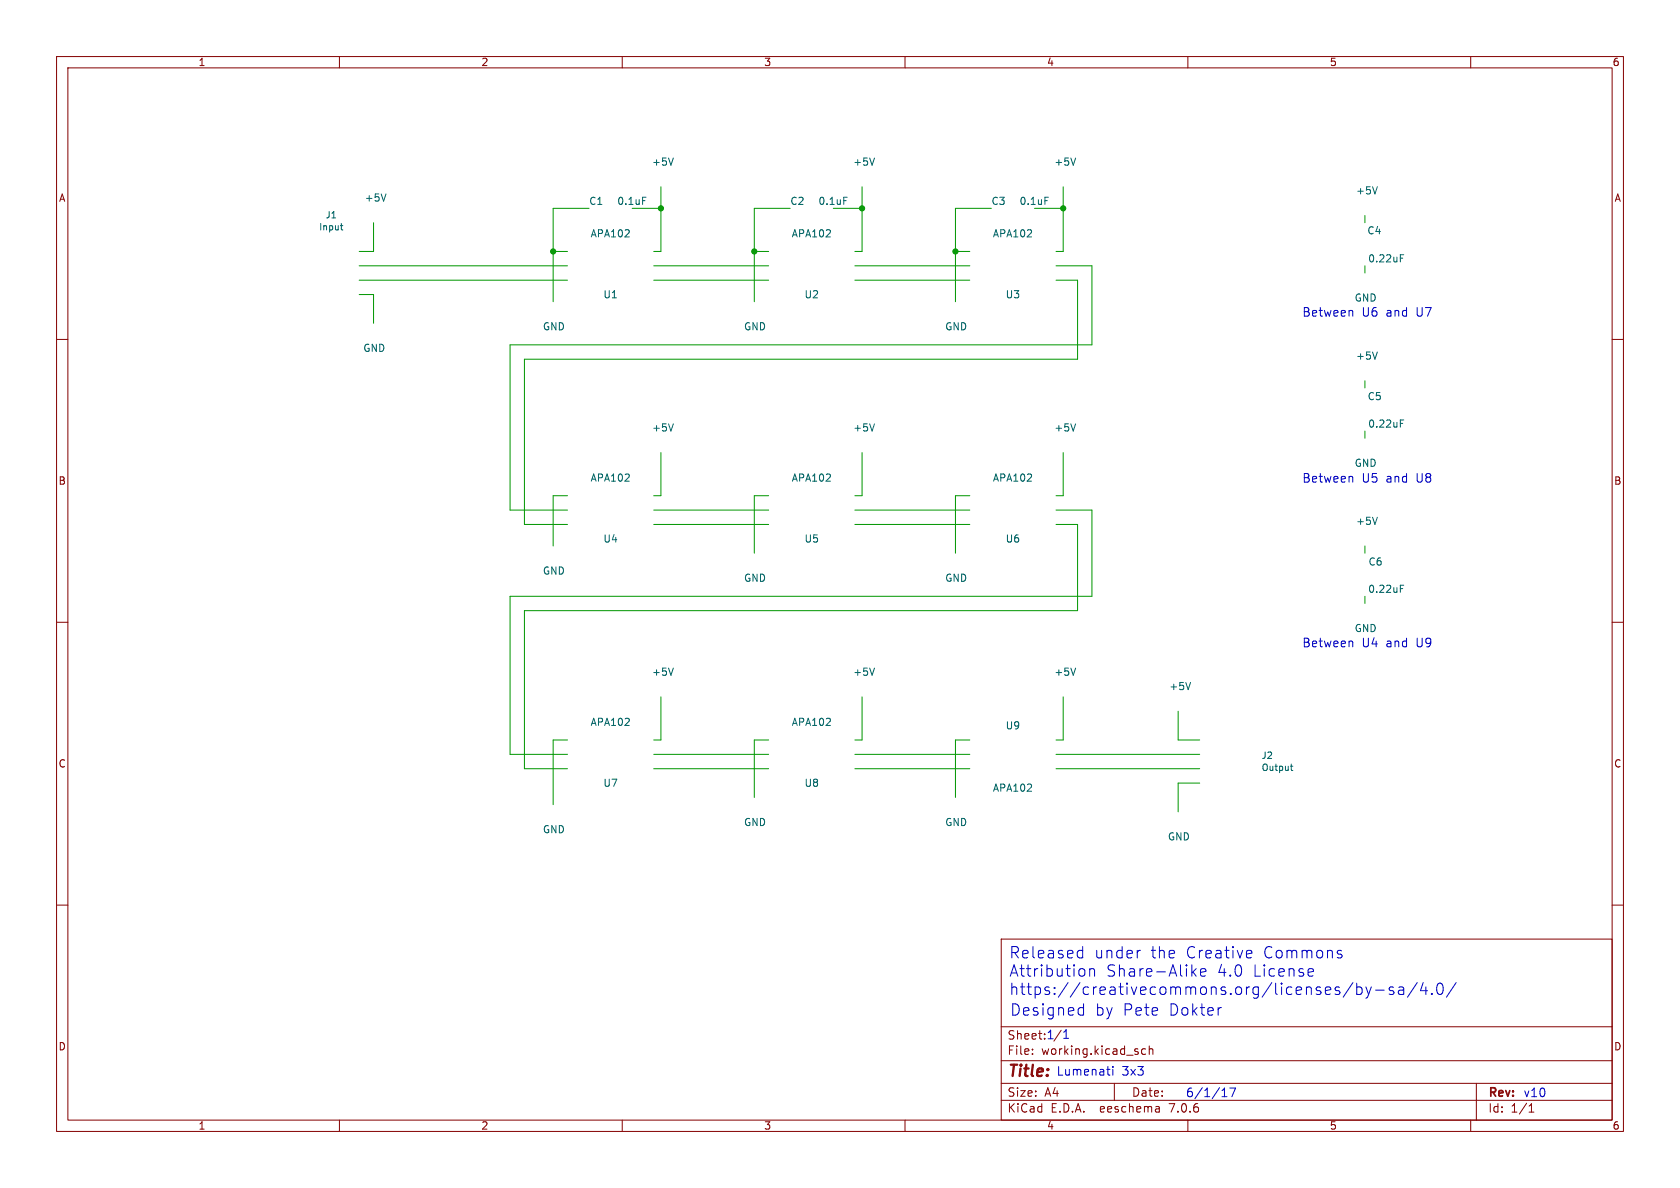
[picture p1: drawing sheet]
<svg xmlns="http://www.w3.org/2000/svg" width="297mm" height="210mm" viewBox="0 0 297 210" stroke-linecap="round" stroke-linejoin="round" font-family="sans-serif">
<g fill="none" stroke="#840000" stroke-width=".18">
<path d="M10 10h277v190h-277zM12 12h273v186h-273zM60 10v2M110 10v2M160 10v2M210 10v2M260 10v2M10 60h2M285 60h2M10 110h2M285 110h2M10 160h2"/>
<path d="M285 160h2M177 166h108v32h-108zM60 198v2M110 198v2M160 198v2M177 194.5h108M177 191.5h108M177 187.5h108M177 181.5h108M182.5 186.3v.1M182.5 185.5v.1M197 191.5v3"/>
<path d="M202.5 185.5l-.4-.1-.3 .3v.4l.2 .2h.5M203.2 185.5l.2-.1 .3 .1 .1 .9M203.2 184.9v1.5M204.9 195.7l.1 .9M205 196.5l-.2 .1M205 196h-.2M210 198v2M260 198v2M261 191.5v6.5M270.3 196.6h.9M270.3 195.5l.4-.4v1.5"/>
</g>
<g fill="none" stroke="#0000c2" stroke-width=".18">
<path d="M238.9 54.9l.3 .2v.8M238.9 84.2l.3 .2v.8M238.9 113.3l.3 .2v.8M190.8 168l.6 .1M191 178.1l.6 .1M191.4 167.3v2M191.4 169.2l-.6 .1M191.6 177.4v2.1M191.6 179.4l-.6 .1M191.6 171.3l.2 .3v.6l-.2 .3M192.6 171.4a.5 .5 0 0 1 .9 .1v1.1M192.6 171.2v1.4"/>
<path d="M201.4 168h.2M210.9 171.8l.6 .8M211.5 171.2l-.8 .8M212.2 171.9l1-.2-.1-.4-.6-.1-.3 .3 .1 1 .2 .1 .6-.1M215.7 178.1h.2M220.6 168l.6 .1 .1 .4-.9 .2M221.2 169.2l-.6 .1M231.9 171.2l.2 .1 .1 .4-1 .2M232.1 172.5l-.2 .1M236.7 168.7l.5 .1 .1 .2-.3 .3h-.4M236.7 168l.5 .1M239.2 173.7l-1.7 2.6"/>
<path d="M239.8 173.8v2M239.8 174.6l.6-.1 .4 .3v.6l-.2 .3-.2 .1-.6-.1M241.5 174.5l.5 1.3M242 175.8l-.2 .5-.3 .2M242.4 174.5l-.4 1.3M243.2 175h1.5M246.3 174.6l-.4-.1-.3 .2 .1 .3 .6 .2 .1 .2-.1 .3-.1 .1-.6-.1M247.3 174.6l.2-.1 .6 .1 .1 1.2M248.2 174.9l-.7 .1a.39 .39 0 0 0-.3 .4 .39 .39 0 0 0 .3 .4l.7-.1M250.6 173.7l-1.8 2.6M251.6 173.7l-.5 1.4h1.3M252.1 174.5v1.3"/>
<path d="M253.1 175.6l.1 .1-.1 .1M253.1 175.6l-.1 .1 .1 .1M253.1 175.6v.2M254.2 174a.48 .48 0 0 1 .5-.2 .48 .48 0 0 1 .3 .4 1.03 1.03 0 0 1-.5 1.6 1.22 1.22 0 0 1-.3-1.8zM257.4 173.7l-1.7 2.6M195.6 189h.6M195.9 190l.3 .1M196.7 188.5v.2M196.7 189v1.1M216 193.9h.9M216 192.8l.5-.5v1.6M217.4 192.3h1l-.6 1.6"/>
</g>
<g fill="none" stroke="#009600" stroke-width=".18">
<path d="M66 39.4v5.1h-2.5M104.1 36.8h-6.3v16.5M111.8 36.8h5M116.8 33v11.5h-1.2M139.7 36.8h-6.4v16.5M147.3 36.8h5.1M152.4 33v11.5h-1.3M175.3 36.8h-6.4v16.5M182.9 36.8h5.1M188 33v11.5h-1.3M241.3 38.1v1.3M63.5 47h36.8"/>
<path d="M63.5 52.1h2.5v5.1M63.5 49.5h36.8M97.8 44.5h2.5M115.6 47h20.3M115.6 49.5h20.3M133.3 44.5h2.6M151.1 47h20.3M151.1 49.5h20.3M168.9 44.5h2.5M186.7 49.5h3.8v14h-97.8v29.2h7.6M186.7 47h6.3v14h-102.8v29.2h10.1M241.3 47v1.3"/>
<path d="M241.3 67.3v1.3M241.3 76.2v1.3M100.3 87.6h-2.5v8.9M115.6 92.7h20.3M115.6 90.2h20.3M116.8 80v7.6h-1.2M135.9 87.6h-2.6v10.2M151.1 92.7h20.3M151.1 90.2h20.3M152.4 80v7.6h-1.3M171.4 87.6h-2.5v10.2M186.7 92.7h3.8v15.3h-97.8v27.9h7.6"/>
<path d="M186.7 90.2h6.3v15.2h-102.8v28h10.1M188 80v7.6h-1.3M241.3 96.5v1.3M241.3 105.4v1.3M100.3 130.8h-2.5v11.4M115.6 133.4h20.3M115.6 135.9h20.3M116.8 123.2v7.6h-1.2M135.9 130.8h-2.6v10.2M151.1 133.4h20.3M151.1 135.9h20.3M152.4 123.2v7.6h-1.3"/>
<path d="M171.4 130.8h-2.5v10.2M186.7 133.4h25.4M186.7 135.9h25.4M188 123.2v7.6h-1.3M208.3 125.7v5.1h3.8M212.1 138.4h-3.8v5.1"/>
</g>
<g fill="none" stroke="#006464" stroke-width=".18">
<path d="M60.2 39.9h.4M68.2 34.3l-.4 1.3M113.6 34.9h.6M119 27.9l-.4 1.3M149.2 34.9h.6M154.6 27.9l-.4 1.3M184.7 34.9h.6M190.2 27.9l-.5 1.3M243.5 33l-.4 1.3M60.3 40.5l.3 .2M247.6 45.6h.4M247.6 45h.6"/>
<path d="M119 74.9l-.4 1.3M154.6 74.9l-.4 1.3M190.2 74.9l-.5 1.3M243.5 62.2l-.4 1.3M247.6 74.8h.4M247.6 74.2h.6M243.5 91.4l-.4 1.3M119 118.1l-.4 1.3M154.6 118.1l-.4 1.3M190.2 118.1l-.5 1.3M247.6 104.1h.4M247.6 103.4h.6"/>
<path d="M210.5 120.6l-.4 1.3M228.1 135.4h.5M228.3 135.1v.9l.3 .2"/>
</g>
<g fill="#009600" stroke="#009600" stroke-width=".18">
<circle cx="188" cy="36.8" r=".46"/>
<circle cx="168.9" cy="44.5" r=".46"/>
<circle cx="152.4" cy="36.8" r=".46"/>
<circle cx="133.3" cy="44.5" r=".46"/>
<circle cx="116.8" cy="36.8" r=".46"/>
<circle cx="97.8" cy="44.5" r=".46"/>
</g>
<g font-size="2.8" fill="#0000c2">
<text x="178.3" y="169.6">Released</text>
<text x="178.3" y="172.8">Attribution</text>
<text x="193.4" y="169.6">under</text>
<text x="195.5" y="172.8">Share-Alike</text>
<text x="203.4" y="169.6">the</text>
<text x="209.6" y="169.6">Creative</text>
<text x="215.1" y="172.8">4.0</text>
<text x="221.5" y="172.8">License</text>
<text x="223.3" y="169.6">Commons</text>
<text x="178.3" y="176.1">https://creativecommons.org/licenses/by-sa/4.0/</text>
<text x="178.5" y="179.7">Designed</text>
<text x="193.5" y="179.7">by</text>
<text x="198.4" y="179.7">Pete</text>
<text x="206.6" y="179.7">Dokter</text>
</g>
<text font-size="2.8" fill="#840000" x="178" y="190.9">Title:</text>
<g font-size="2.1" fill="#0000c2">
<text x="230.1" y="56.1">Between</text>
<text x="240.7" y="56.1">U6</text>
<text x="245.1" y="56.1">and</text>
<text x="250.5" y="56.1">U7</text>
<text x="230.1" y="85.4">Between</text>
<text x="240.7" y="85.4">U5</text>
<text x="245.1" y="85.4">and</text>
<text x="250.5" y="85.4">U8</text>
<text x="230.1" y="114.5">Between</text>
<text x="240.7" y="114.5">U4</text>
<text x="245.1" y="114.5">and</text>
<text x="250.5" y="114.5">U9</text>
<text x="178" y="184">Sheet: 1/ 1</text>
<text x="186.7" y="190.2">Lumenati</text>
<text x="198.3" y="190.2">3x3</text>
<text x="209.5" y="194.1">6/1/17</text>
<text x="269.2" y="194.1">v10</text>
</g>
<g font-size="2.1" fill="#840000">
<text x="178" y="186.7">File:</text>
<text x="184.1" y="186.7">working.kicad_sch</text>
<text x="178" y="196.9">KiCad</text>
<text x="178" y="194.1">Size:</text>
<text x="184.7" y="194.1">A4</text>
<text x="185.7" y="196.9">E.D.A.</text>
<text x="194.6" y="196.9">eeschema</text>
<text x="200" y="194.1">Date:</text>
<text x="207" y="196.9">7.0.6</text>
<text x="263" y="194.3">Rev:</text>
<text x="263" y="196.9">Id:</text>
<text x="267.1" y="196.9">1/1</text>
</g>
<g font-size="1.8" fill="#840000">
<text x="35" y="11.9">1</text>
<text x="85" y="11.9">2</text>
<text x="135" y="11.9">3</text>
<text x="185" y="11.9">4</text>
<text x="235" y="11.9">5</text>
<text x="285" y="11.9">6</text>
<text x="10.3" y="35.9">A</text>
<text x="285.3" y="35.9">A</text>
<text x="10.3" y="85.9">B</text>
<text x="285.3" y="85.9">B</text>
<text x="10.3" y="135.9">C</text>
<text x="285.3" y="135.9">C</text>
<text x="10.3" y="185.9">D</text>
<text x="285.3" y="185.9">D</text>
<text x="35" y="199.9">1</text>
<text x="85" y="199.9">2</text>
<text x="135" y="199.9">3</text>
<text x="185" y="199.9">4</text>
<text x="235" y="199.9">5</text>
<text x="285" y="199.9">6</text>
</g>
<g font-size="1.8" fill="#006464">
<text x="115.2" y="29.5">+5V</text>
<text x="150.7" y="29.5">+5V</text>
<text x="186.3" y="29.5">+5V</text>
<text x="64.4" y="35.8">+5V</text>
<text x="239.6" y="34.6">+5V</text>
<text x="104.1" y="36.4">C1</text>
<text x="109" y="36.4">0.1uF</text>
<text x="139.6" y="36.4">C2</text>
<text x="144.6" y="36.4">0.1uF</text>
<text x="175.2" y="36.4">C3</text>
<text x="180.1" y="36.4">0.1uF</text>
<text x="241.6" y="41.6">C4</text>
<text x="104.3" y="42.2">APA102</text>
<text x="139.9" y="42.2">APA102</text>
<text x="175.4" y="42.2">APA102</text>
<text x="241.8" y="46.6">0.22uF</text>
<text x="106.6" y="52.9">U1</text>
<text x="142.1" y="52.9">U2</text>
<text x="177.7" y="52.9">U3</text>
<text x="239.4" y="53.5">GND</text>
<text x="95.9" y="58.6">GND</text>
<text x="131.4" y="58.6">GND</text>
<text x="167" y="58.6">GND</text>
<text x="64.1" y="62.4">GND</text>
<text x="239.6" y="63.8">+5V</text>
<text x="241.7" y="70.9">C5</text>
<text x="115.2" y="76.5">+5V</text>
<text x="150.7" y="76.5">+5V</text>
<text x="186.3" y="76.5">+5V</text>
<text x="241.8" y="75.8">0.22uF</text>
<text x="239.4" y="82.7">GND</text>
<text x="104.3" y="85.3">APA102</text>
<text x="139.9" y="85.3">APA102</text>
<text x="175.4" y="85.3">APA102</text>
<text x="239.6" y="93">+5V</text>
<text x="95.9" y="101.8">GND</text>
<text x="106.6" y="96.1">U4</text>
<text x="142.1" y="96.1">U5</text>
<text x="177.7" y="96.1">U6</text>
<text x="241.8" y="100.2">C6</text>
<text x="131.4" y="103">GND</text>
<text x="167" y="103">GND</text>
<text x="241.8" y="105">0.22uF</text>
<text x="239.4" y="111.9">GND</text>
<text x="115.2" y="119.7">+5V</text>
<text x="150.7" y="119.7">+5V</text>
<text x="186.3" y="119.7">+5V</text>
<text x="206.6" y="122.2">+5V</text>
<text x="104.3" y="128.5">APA102</text>
<text x="139.9" y="128.5">APA102</text>
<text x="177.7" y="129.1">U9</text>
<text x="106.6" y="139.3">U7</text>
<text x="142.1" y="139.3">U8</text>
<text x="175.4" y="140.2">APA102</text>
<text x="95.9" y="147.5">GND</text>
<text x="131.4" y="146.2">GND</text>
<text x="167" y="146.2">GND</text>
<text x="206.4" y="148.8">GND</text>
</g>
<g font-size="1.6" fill="#006464">
<text x="56.3" y="40.9">Input</text>
<text x="57.5" y="38.8">J1</text>
<text x="222.9" y="134.4">J2</text>
<text x="222.9" y="136.5">Output</text>
</g>
</svg>
